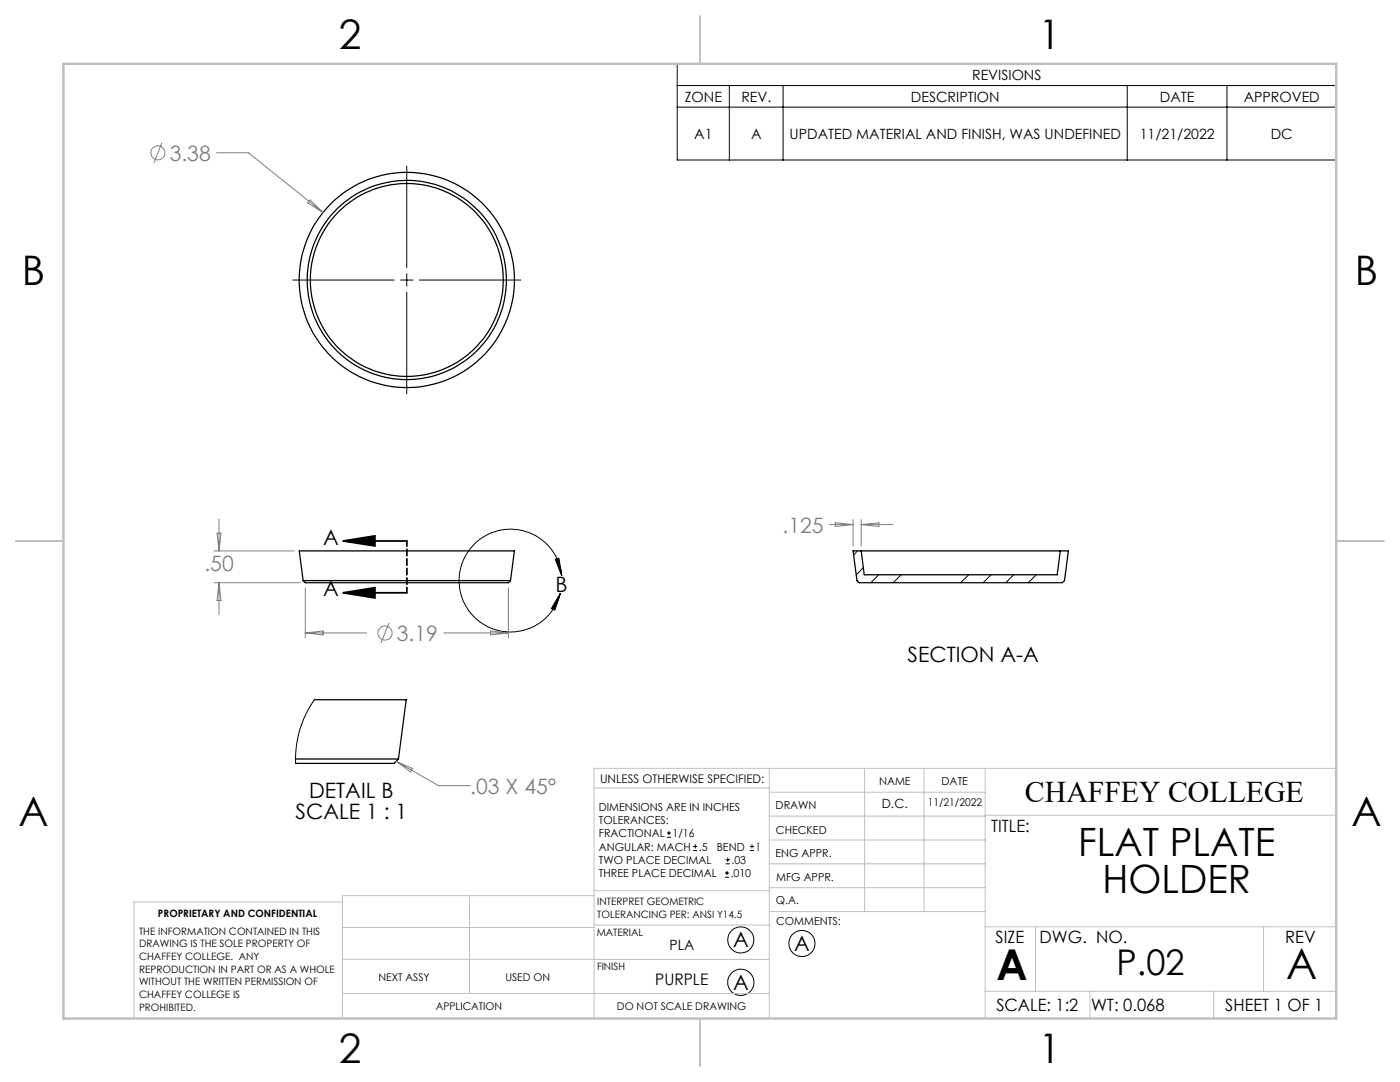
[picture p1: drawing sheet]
<svg xmlns="http://www.w3.org/2000/svg" width="279mm" height="216mm" viewBox="0 0 279 216" stroke-linecap="round" stroke-linejoin="round" font-family="sans-serif">
<g fill="none" stroke="#000" stroke-width=".25">
<path d="M60.5 115.9l-.8-6h43l-.8 6M60.5 115.9h41.4M60.5 115.9l.4 .4h40.6l.4-.4M171.9 109.9h39.7M171.9 109.9h-1.6l.7 6 .5 .4h40.5l.4-.4 .8-6h-1.6M171.9 109.9l.6 4.8h38.5l.6-4.8M62.7 139.6h18.4l-1.6 11.8M59 151.4h20.5M79.5 151.4l-.9 .9h-19.6"/>
<circle cx="81.2" cy="55.9" r="19.2"/>
<circle cx="81.2" cy="55.9" r="21.5"/>
<circle cx="81.2" cy="55.9" r="19.9"/>
</g>
<g fill="none" stroke="#000" stroke-width=".2">
<path d="M135.1 12.7h131.6v19.2h-131.6zM135.1 17.1h131.6M145.6 17.1v14.8M156.3 17.1v14.8M225 17.1v14.8M244.9 17.1v14.8M81.2 33.1v20.3M135.1 21.4h131.6M58.5 55.9h20.2M79.9 55.9h2.5M81.2 54.6v2.5M81.2 58.3v20.3"/>
<path d="M83.7 55.9h20.2M110.8 111.6l.7-.2 .6 3.5zM111.8 118.4l-1.1 3.3-.7-.3zM112.1 114.9a10.3 10.3 0 0 0-15.1-8.1 10.3 10.3 0 0 0-1.4 17.1 10.3 10.3 0 0 0 16.2-5.5M171.1 109.9l-.7 .8M172.3 113.3l-1.4 1.4M175.4 114.7l-1.6 1.6M179.8 114.7l-1.5 1.6M193.3 114.7l-1.6 1.6M197.8 114.7l-1.6 1.6M202.3 114.7l-1.6 1.6M206.8 114.7l-1.6 1.6"/>
<path d="M62.7 139.6l-1.6 2.7-1.3 3.5-.7 3.5-.1 3M133.1 167.1h.8M133.1 166.2h.8M133.5 165.8v.9M138.3 169.7h.8M138.3 168.9h.8M138.7 168.5v.8M144.7 175h.8M144.7 174.2h.8M144.8 172.4h.9M144.8 171.6h.9M145.1 173.8v.8"/>
<path d="M145.2 171.1v.9M149.6 169.7h.9M149.6 168.9h.9M150.1 168.5v.8"/>
<circle cx="147.8" cy="196" r="2.63"/>
<circle cx="147.8" cy="187.6" r="2.6"/>
<circle cx="160.1" cy="188.3" r="2.61"/>
</g>
<g fill="none" stroke="#808080" stroke-width=".2">
<path d="M32.3 28.5l-1.6 4M43.2 30.5h6.4l14.9 11.9M61.9 39.9l2.6 2.5-3.1-1.9zM42.7 116.3h17.2M42.7 109.9h16M43.3 106.4h.8l-.4 3.5zM43.7 103.6v6.3M43.7 116.3v6.3M43.7 116.3l.4 3.5h-.8zM60.9 117.3v10M101.5 117.3v10M165.5 104.7h4.8"/>
<path d="M166.7 104.3l3.6 .4-3.6 .4zM170.3 103.7v5.2M171.9 103.7v5.2M171.9 104.7h6.3M171.9 104.7l3.5-.4v.8zM60.9 126.3h12.3M60.9 126.3l3.6-.4v.8zM77.6 124.3l-1.6 4M88.5 126.3h13M97.9 125.9l3.6 .4-3.6 .4zM79.1 151.9l3.2 1.5-.3 .6zM79.1 151.9l8.4 4.9h6.3"/>
<circle cx="31.5" cy="30.5" r="1.4"/>
<circle cx="76.8" cy="126.3" r="1.41"/>
</g>
<path d="M68.5 107.9h12.7M68.5 118.3h12.7M68.5 107.9l6.3-1v2zM68.5 118.3l6.3-1v2z" fill="none" stroke="#000" stroke-width=".35"/>
<path d="M81.2 107.9v10.4" fill="none" stroke="#000" stroke-width=".35" stroke-dasharray="1.3 .6" stroke-dashoffset=".2"/>
<g fill="none" stroke="#c0c0c0" stroke-width=".2">
<path d="M118.6 157.2h34.9M153.5 153.3v49.9M153.5 158.1h43.1M172.5 153.3v28.6M184.4 153.3v28.6M196.6 153.3v49.9M266.7 153.3h-148.1v49.9M68.3 180h-41.6v23.2M93.7 178.7v19.5M118.6 178.7h-50.3v24.5M118.6 177.7h35M153.5 167.6h43.1"/>
<path d="M153.5 162.8h43.1M153.5 172.4h43.1M153.5 177.1h43.1M196.6 162.7h70.1M68.3 198.2h85.2M68.3 191.4l85.2 .1M68.3 185.1h50.3M118.6 184.6h35M153.6 181.9h43M196.6 197.8h70.1M196.6 184.9h70.1M206.7 184.9v12.9"/>
<path d="M217.5 197.8v5.4M242.2 197.8v5.4M252.2 184.9v12.9"/>
</g>
<path d="M139.7 3.2v9.5M3.1 107.9h9.6M266.7 107.9h9.5M139.7 203.2v9.6" fill="none" stroke="#c0c0c0" stroke-width=".25"/>
<path d="M12.7 12.7h254v190.5h-254z" fill="none" stroke="#c0c0c0" stroke-width=".5"/>
<g fill="#000">
<path d="M68.5 107.9l6.3-1v2zM68.5 118.3l6.3-1v2z"/>
<path d="M110.8 111.6l.7-.2 .6 3.5zM111.8 118.4l-1.1 3.3-.7-.3z"/>
</g>
<g font-size="8.5">
<text x="198.9" y="195.5">A</text>
<text x="256.7" y="195.4">A</text>
</g>
<g font-size="8.1">
<text x="67.6" y="9.7">2</text>
<text x="207.3" y="9.7">1</text>
<text x="4.4" y="57">B</text>
<text x="270.4" y="57">B</text>
<text x="3.7" y="164.9">A</text>
<text x="269.7" y="164.9">A</text>
<text x="67.6" y="212.2">2</text>
<text x="207.3" y="212.2">1</text>
</g>
<g font-size="7.8">
<text x="215.2" y="170.8">FLAT PLATE</text>
<text x="220" y="178.2">HOLDER</text>
</g>
<text font-size="7.1" x="222.8" y="194.6">P.02</text>
<text font-size="6" x="204.6" y="160.1">CHAFFEY COLLEGE</text>
<g font-size="4.2" fill="#808080">
<text x="33.9" y="32">3.38</text>
<text x="156.2" y="106.3">.125</text>
<text x="40.8" y="113.9">.50</text>
<text x="79.2" y="127.8">3.19</text>
<text x="93.9" y="158.4">.03 X 45°</text>
</g>
<g font-size="4.2">
<text x="64.5" y="108.7">A</text>
<text x="64.5" y="119">A</text>
<text x="110.9" y="118.2">B</text>
<text x="181.1" y="132.1">SECTION A-A</text>
<text x="61.7" y="159.2">DETAIL B</text>
<text x="59" y="163.4">SCALE 1 : 1</text>
<text x="146.3" y="189">A</text>
<text x="158.5" y="189.8">A</text>
<text x="146.3" y="197.5">A</text>
</g>
<g font-size="3.4">
<text x="197.8" y="166">TITLE:</text>
<text x="198.7" y="188.1">SIZE</text>
<text x="207.5" y="188.1">DWG. NO.</text>
<text x="256.5" y="188.2">REV</text>
<text x="198.8" y="201.7">SCALE: 1:2</text>
<text x="217.7" y="201.8">WT: 0.068</text>
<text x="244.5" y="201.7">SHEET 1 OF 1</text>
</g>
<text font-size="3.2" x="130.8" y="196.6">PURPLE</text>
<g font-size="2.8">
<text x="194" y="15.9">REVISIONS</text>
<text x="136.7" y="20.3">ZONE</text>
<text x="148" y="20.3">REV.</text>
<text x="181.8" y="20.3">DESCRIPTION</text>
<text x="231.5" y="20.3">DATE</text>
<text x="248.2" y="20.3">APPROVED</text>
<text x="138.6" y="27.7">A1</text>
<text x="149.9" y="27.7">A</text>
<text x="157.6" y="27.7">UPDATED MATERIAL AND FINISH, WAS UNDEFINED</text>
<text x="227.5" y="27.7">11/21/2022</text>
<text x="253.6" y="27.7">DC</text>
<text x="133.6" y="189.5">PLA</text>
</g>
<text font-size="2.5" x="176" y="161.3">D.C.</text>
<text font-size="2.4" x="119.8" y="156.2">UNLESS OTHERWISE SPECIFIED:</text>
<g font-size="2.2">
<text x="119.5" y="161.8">DIMENSIONS ARE IN INCHES</text>
<text x="154.8" y="161.4">DRAWN</text>
<text x="175.4" y="156.6">NAME</text>
<text x="187.9" y="156.7">DATE</text>
<text x="119.5" y="164.4">TOLERANCES:</text>
<text x="119.5" y="167.1">FRACTIONAL</text>
<text x="134.2" y="167.1">1/16</text>
<text x="154.9" y="166.3">CHECKED</text>
<text x="119.5" y="172.4">TWO PLACE DECIMAL</text>
<text x="119.5" y="169.7">ANGULAR: MACH</text>
<text x="139.5" y="169.7">.5</text>
<text x="143" y="169.7">BEND</text>
<text x="146" y="172.4">.03</text>
<text x="150.8" y="169.7">1</text>
<text x="154.8" y="171">ENG APPR.</text>
<text x="119.5" y="175">THREE PLACE DECIMAL</text>
<text x="145.8" y="175">.010</text>
<text x="154.9" y="175.7">MFG APPR.</text>
<text x="154.9" y="180.4">Q.A.</text>
<text x="154.9" y="184.6">COMMENTS:</text>
</g>
<g font-size="2.1">
<text x="185.2" y="160.7">11/21/2022</text>
<text x="75.5" y="195.7">NEXT ASSY</text>
<text x="100.9" y="195.7">USED ON</text>
<text x="86.9" y="201.5">APPLICATION</text>
<text x="123.1" y="201.6">DO NOT SCALE DRAWING</text>
</g>
<g font-size="2">
<text x="31.5" y="182.9">PROPRIETARY AND CONFIDENTIAL</text>
<text x="119.2" y="180.6">INTERPRET GEOMETRIC</text>
<text x="119.2" y="183.1">TOLERANCING PER: ANSI Y14.5</text>
<text x="27.8" y="186.5">THE INFORMATION CONTAINED IN THIS</text>
<text x="27.8" y="189">DRAWING IS THE SOLE PROPERTY OF</text>
<text x="27.8" y="191.6">CHAFFEY COLLEGE. ANY</text>
<text x="119.1" y="186.7">MATERIAL</text>
<text x="27.8" y="194.1">REPRODUCTION IN PART OR AS A WHOLE</text>
<text x="27.8" y="196.6">WITHOUT THE WRITTEN PERMISSION OF</text>
<text x="119.1" y="193.5">FINISH</text>
<text x="27.8" y="199.1">CHAFFEY COLLEGE IS</text>
<text x="27.8" y="201.7">PROHIBITED.</text>
</g>
</svg>
